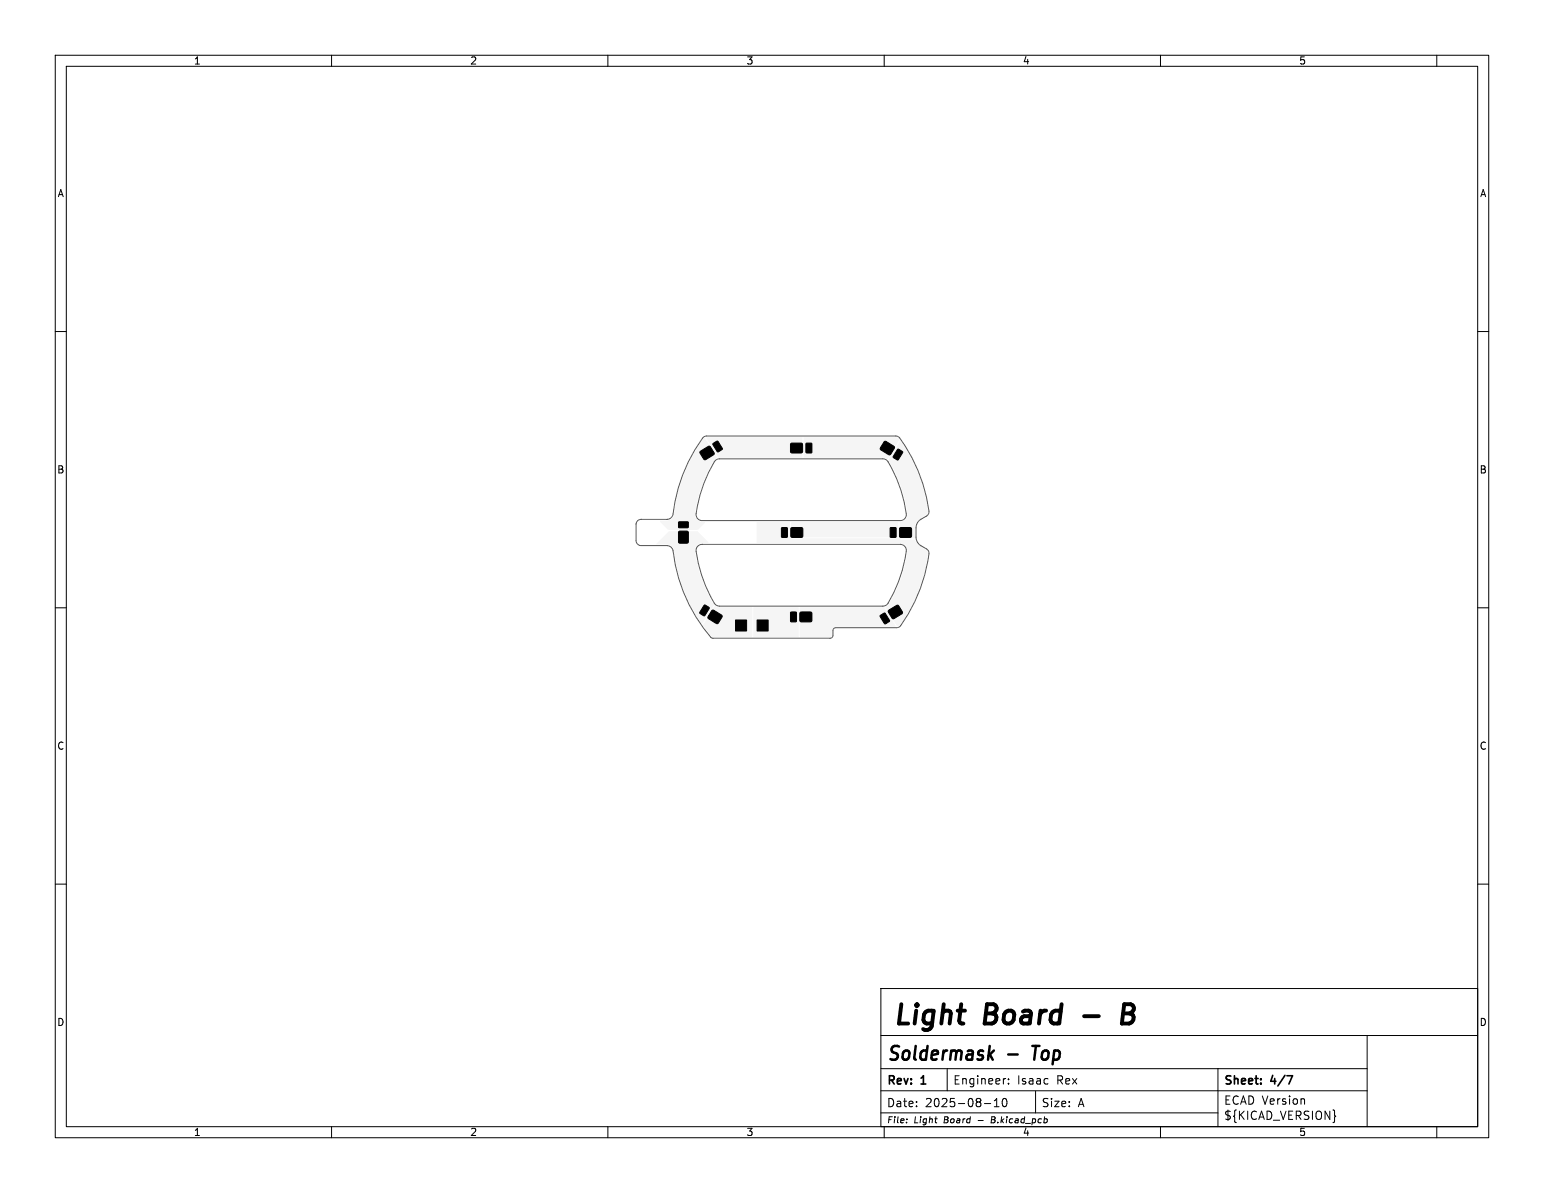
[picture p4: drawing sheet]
<svg xmlns="http://www.w3.org/2000/svg" width="279mm" height="216mm" viewBox="0 0 279 216" stroke-linecap="round" stroke-linejoin="round" font-family="sans-serif">
<g fill="#f5f5f5" stroke="#f5f5f5" stroke-width=".18">
<path d="M162.8 95.5h2.1v1.7h-2.1z"/>
<path d="M161.1 95.5h.9l.2 .1v1.5l-.1 .2-1-.1z"/>
<path d="M160.8 110.5l1.7-1 .8 1.4-1.7 1.1-.8-1.2z"/>
<path d="M159.3 111.4l.9-.4 .8 1.3v.1l-.9 .5-.8-1.3z"/>
<path d="M122.8 96.2h1.7v2h-1.7z"/>
<path d="M122.8 94.5l1.7-.1 .1 1-.2 .1h-1.5l-.1-.1z"/>
<path d="M144.8 110.8h2v1.7h-2z"/>
<path d="M143.1 110.8l.9-.1 .1 .1v1.6l-.1 .1-.9-.1z"/>
<path d="M128.9 110.5l.3-.1 1.5 1.1-.9 1.4-1.7-1.1z"/>
<path d="M127.4 109.5h.2l.8 .6-.8 1.3-.2 .1-.8-.6z"/>
<path d="M160 79.9h.3l1.6 1-.9 1.4-1.7-1z"/>
<path d="M162.4 81.3h.2l.8 .6-.8 1.3-.2 .1-.8-.6z"/>
<path d="M126.7 81.7l1.7-1 .8 1.4-1.7 1.1-.8-1.2z"/>
<path d="M129 80.3l.9-.5 .8 1.3v.2l-.9 .5-.8-1.3z"/>
<path d="M143.1 80.3h2.1v1.6h-2.1z"/>
<path d="M145.9 80.2h.9l.1 .1v1.5l-.1 .2-1-.1z"/>
<path d="M143.2 95.5h2v1.7h-2z"/>
<path d="M141.4 95.5h.9l.2 .1v1.5l-.1 .2-1-.1z"/>
<path d="M137 112.2h2v2h-2z"/>
<path d="M133.1 112.2h2v2h-2z"/>
</g>
<g fill="#f5f5f5">
<path d="M127.8 79.2l17.3-.1 .1 .1v3.5l-.1 .1h-15.1z"/>
<path d="M144.8 110l15.2-.1 2 3.4-.1 .1h-10.7a.7 .7 0 0 0-.7 .6v1.1l-.2 .2h-5.5z"/>
<path d="M127.4 79.3h.2l2.1 3.5-.6 .6a23.3 23.3 0 0 0-3.3 10l.2 .4a1.49 1.49 0 0 0 1.5 .6l.1 .2-1.3 1.3h-5.4l-1.5-1.6 1.8-.2 .5-.4 .3-.7a28.9 28.9 0 0 1 5.3-13.7z"/>
<path d="M145.4 79.2l16.7-.1 .4 .1 .3 .4-2.2 3.5-.7-.3h-14.3l-.2-.1z"/>
<path d="M136.9 94.5l6-.1v2.7l.4 .4 19.3-.1 .4 .2h2.5l.6 1 1.5 1 .3 .5a28 28 0 0 1-5.2 13.2h-.4l-2-3.3v-.2l.4-.3a22.8 22.8 0 0 0 3.5-10.2 1.3 1.3 0 0 0-1.3-1h-25.9l-.1-.1z"/>
<path d="M129.3 109.7l.8 .2h5.9l.1 5.3h-7.3l-1.6-2z"/>
<path d="M143.2 94.5l19.2-.1 .2 .1v2.6l-.1 .1-.5 .1h-18.7l-.2-.3z"/>
<path d="M136.3 110l8.2-.1v5.3l-8.1 .1z"/>
<path d="M162.8 79.9h.1a27.8 27.8 0 0 1 5 12.8l-.2 .4-1.4 .8-.5 .7-.2 .7-.1 2.1h-2.5l-.2-.1v-2.8a1.4 1.4 0 0 0 1.4-1.6 28.7 28.7 0 0 0-3.4-9.7z"/>
<path d="M118.8 98.3l2.3-2.2h5.1l2 2.1-.1 .1h-1.1a1.29 1.29 0 0 0-1.2 1.5 32.4 32.4 0 0 0 3.4 9.8l-2 3.2-.2 .1-.2-.3a28.9 28.9 0 0 1-4.8-12.9l-.3-.6-.5-.5-2.3-.1z"/>
</g>
<g fill="none" stroke="#000" stroke-width=".18">
<path d="M10 10h259.4v195.9h-259.4zM12 12h255.4v191.9h-255.4zM60 10v2M110 10v2M160 10v2M210 10v2M260 10v2M10 60h2M267.4 60h2M10 110h2M267.4 110h2M10 160h2"/>
<path d="M159.4 178.9h108v25h-108zM267.4 160h2M159.4 197.4h88M159.4 193.4h88M159.4 187.4h108M171.4 193.4v4M178.1 199.7h1.2M179.9 199.2l.5-.4v1.5M181.5 198.9l.2-.1a.8 .8 0 0 1 .5 .7 .8 .8 0 0 1-.5 .8l-.2-.2-.1-.4zM181.9 195.2h.1M182.5 196v.2M182.5 195.3v.1"/>
<path d="M187.4 197.5v3.9M220.4 193.4v10.5M236 198.9l.1 .9M247.4 187.4v16.5M60 203.9v2M110 203.9v2M159.4 201.4h61M160 203.9v2M164.1 202.5v.1M179.5 202.1l-.2 1.1h.5M179.9 200.3h.9M189.5 202.6v.4"/>
<path d="M210 203.9v2M241.5 201.8l.2 .2-.2 .2M260 203.9v2"/>
</g>
<path d="M232.9 194.7h1l-.7 1.5" fill="none" stroke="#000" stroke-width=".3"/>
<path d="M179.9 190.1l-1 1M182.4 190.8h1.8M186.8 189.3h1.3" fill="none" stroke="#000" stroke-width=".45"/>
<path d="M196.2 183.9h2.6M203.2 183.4h1.2M203.4 181.7h1.2a.85 .85 0 0 1 .6 1 .85 .85 0 0 1-.8 .7l.5 .2a1.01 1.01 0 0 1-.6 1.6h-1.3z" fill="none" stroke="#000" stroke-width=".7"/>
<g fill="#000" stroke="#000" stroke-width=".18">
<path d="M160 79.9h.3l1.6 1-.9 1.4-1.7-1zM122.8 94.5l1.7-.1 .1 1-.2 .1h-1.5l-.1-.1zM122.8 96.2h1.7v2h-1.7zM126.7 81.7l1.7-1 .8 1.4-1.7 1.1-.8-1.2zM129 80.3l.9-.5 .8 1.3v.2l-.9 .5-.8-1.3zM141.4 95.5h.9l.2 .1v1.5l-.1 .2-1-.1zM143.1 80.3h2.1v1.6h-2.1zM143.2 95.5h2v1.7h-2zM145.9 80.2h.9l.1 .1v1.5l-.1 .2-1-.1zM161.1 95.5h.9l.2 .1v1.5l-.1 .2-1-.1zM162.4 81.3h.2l.8 .6-.8 1.3-.2 .1-.8-.6zM162.8 95.5h2.1v1.7h-2.1z"/>
<path d="M127.4 109.5h.2l.8 .6-.8 1.3-.2 .1-.8-.6zM128.9 110.5l.3-.1 1.5 1.1-.9 1.4-1.7-1.1zM133.1 112.2h2v2h-2zM137 112.2h2v2h-2zM143.1 110.8l.9-.1 .1 .1v1.6l-.1 .1-.9-.1zM144.8 110.8h2v1.7h-2zM159.3 111.4l.9-.4 .8 1.3v.1l-.9 .5-.8-1.3zM160.8 110.5l1.7-1 .8 1.4-1.7 1.1-.8-1.2z"/>
</g>
<path d="M127.2 79.2l.7-.3h34.2l.4 .1 .3 .3a29.1 29.1 0 0 1 5.3 13.2l-.2 .7-1.4 .9-.5 .6-.2 .7v1.8l.1 .6 .3 .5 1.6 1.2 .3 .7a29.1 29.1 0 0 1-5.1 13l-.3 .3-.4 .1h-11.2l-.4 .4v1.2l-.4 .3h-21.5a28.6 28.6 0 0 1-7-15.9l-.4-.6-.5-.2-4.9-.1-.5-.1-.4-.7v-3l.2-.5 .5-.4h5.1l.6-.3 .3-.6a29.1 29.1 0 0 1 5.4-13.8zM126.3 98.8l.8-.3h35.8a1.1 1.1 0 0 1 1.1 1.3 22.5 22.5 0 0 1-3.5 9.6l-.7 .3h-29.6l-.8-.3a23.2 23.2 0 0 1-3.4-10zM129.4 83.4l.8-.4h29.6l.7 .3a23.2 23.2 0 0 1 3.5 10 1.1 1.1 0 0 1-1.1 .9h-35.8a1.1 1.1 0 0 1-1.1-1.2 23.5 23.5 0 0 1 3.4-9.6z" fill="none" stroke="#575757" stroke-width=".18"/>
<g font-size="4.9">
<text x="161.4" y="186.4">Light</text>
<text x="178.3" y="186.4">Board</text>
</g>
<g font-size="3.5">
<text x="160.4" y="192.6">Soldermask</text>
<text x="187.8" y="192.6">Top</text>
</g>
<g font-size="2.1">
<text x="160.4" y="196.7">Rev:</text>
<text x="166.8" y="196.7">1</text>
<text x="172.4" y="196.5">Engineer:</text>
<text x="184.1" y="196.5">Isaac</text>
<text x="191.3" y="196.5">Rex</text>
<text x="221.4" y="196.7">Sheet:</text>
<text x="230.1" y="196.7">4/7</text>
<text x="160.4" y="200.6">Date:</text>
<text x="167.4" y="200.6">2025-08-10</text>
<text x="188.4" y="200.6">Size:</text>
<text x="195" y="200.6">A</text>
<text x="221.4" y="200.1">ECAD Version</text>
<text x="221.4" y="202.9">${KICAD_VERSION}</text>
</g>
<g font-size="1.8">
<text x="35" y="11.9">1</text>
<text x="85" y="11.9">2</text>
<text x="135" y="11.9">3</text>
<text x="185" y="11.9">4</text>
<text x="235" y="11.9">5</text>
<text x="10.3" y="35.9">A</text>
<text x="267.7" y="35.9">A</text>
<text x="10.3" y="85.9">B</text>
<text x="267.7" y="85.9">B</text>
<text x="10.3" y="135.9">C</text>
<text x="267.7" y="135.9">C</text>
<text x="10.3" y="185.9">D</text>
<text x="267.7" y="185.9">D</text>
<text x="35" y="205.8">1</text>
<text x="85" y="205.8">2</text>
<text x="135" y="205.8">3</text>
<text x="185" y="205.8">4</text>
<text x="235" y="205.8">5</text>
</g>
<g font-size="1.5">
<text x="160.4" y="203.5">File:</text>
<text x="165.4" y="203.5">Light</text>
<text x="170.9" y="203.5">Board</text>
<text x="177.2" y="203.5">-</text>
<text x="179.8" y="203.5">B.kicad_pcb</text>
</g>
</svg>
